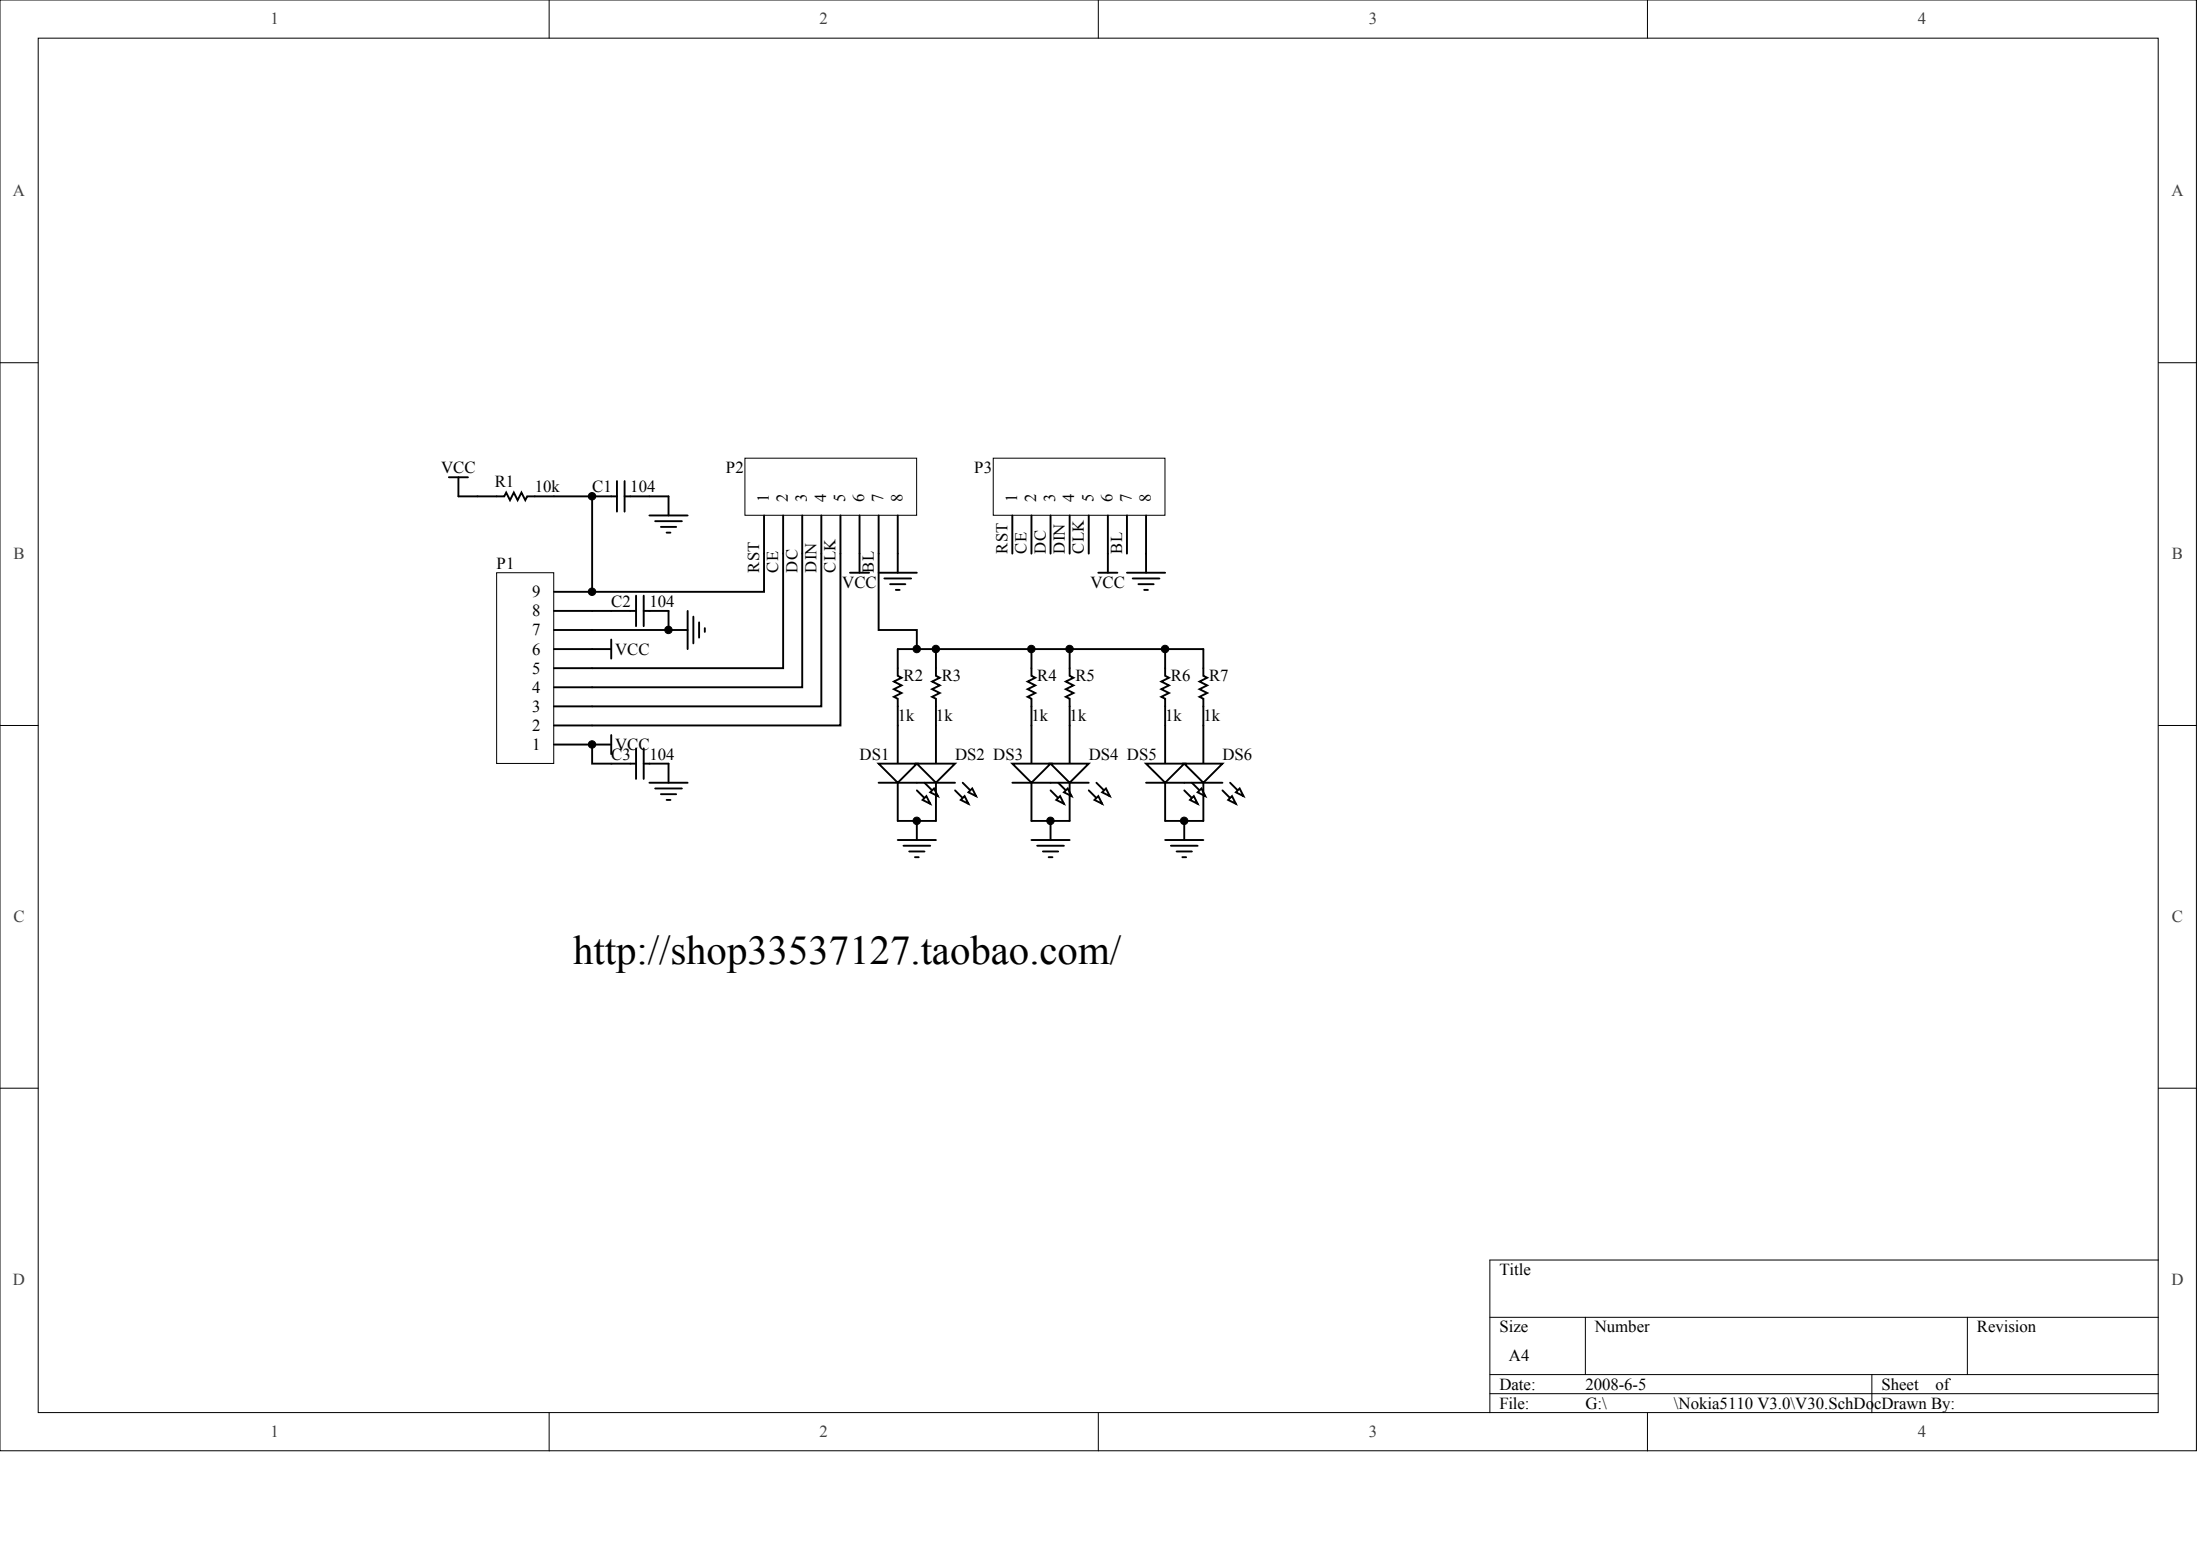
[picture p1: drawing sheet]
<svg xmlns="http://www.w3.org/2000/svg" width="840mm" height="594mm" viewBox="0 0 840 594" stroke-linecap="round" stroke-linejoin="round" font-family="sans-serif">
<g fill="#fff" stroke="#000" stroke-width=".38">
<path d="M0 0h838.2v553.5h-838.2z"/>
<path d="M14.6 14.6h809.1v524.4h-809.1z"/>
</g>
<g fill="none" stroke="#000" stroke-width=".38">
<path d="M209.6 0v14.6M419.2 0v14.6M628.7 0v14.6M0 138.4h14.6M823.7 138.4h14.6M0 276.8h14.6M823.7 276.8h14.6M0 415.2h14.6M823.7 415.2h14.6M823.7 480.8h-255.1v58.2M568.6 502.6h255.1M605 502.6v21.9"/>
<path d="M750.8 502.6v21.9M209.6 539v14.6M419.2 539v14.6M568.6 524.5h255.1M568.6 531.8h255.1M628.7 539v14.6M714.4 524.5v14.5"/>
</g>
<path d="M189.5 218.5h21.8v72.8h-21.8z" fill="#fff" stroke="#000" stroke-width=".38"/>
<g fill="none" stroke="#000" stroke-width=".73">
<path d="M182.2 189.4h10.2l.8-1.5 1.4 2.9 1.5-2.9 1.4 2.9 1.5-2.9 1.5 2.9 .7-1.4h10.2M211.4 233.1h14.6M211.4 225.8h14.6M211.4 255h14.6M211.4 247.7h14.6M211.4 240.4h14.6M342.6 247.7v10.2l1.5 .7-2.9 1.5 2.9 1.4-2.9 1.5 2.9 1.4-2.9 1.5 1.4 .7v24.8M357.2 247.7v10.2l1.5 .7-3 1.5 3 1.4-3 1.5 3 1.4-3 1.5 1.5 .7v10.2M211.4 276.8h14.6M211.4 269.5h14.6M211.4 262.2h14.6M211.4 284.1h14.6"/>
<path d="M342.6 298.7v14.5"/>
</g>
<path d="M335.3 291.4h14.6l-7.3 7.3z" fill="#fff" stroke="#000" stroke-width=".73"/>
<path d="M352.8 298.7l5.1 5.1M349.9 301.6l5.1 5.1" fill="none" stroke="#000" stroke-width=".73"/>
<g fill="#fff" stroke="#000" stroke-width=".73">
<path d="M352.1 305.2l1.4-1.4 1.5 2.9z"/>
<path d="M355 302.3l1.5-1.5 1.4 3z"/>
</g>
<path d="M357.2 276.8v14.6M335.3 298.7h14.6M357.2 298.7v14.5" fill="none" stroke="#000" stroke-width=".73"/>
<path d="M349.9 291.4h14.6l-7.3 7.3z" fill="#fff" stroke="#000" stroke-width=".73"/>
<path d="M367.4 298.7l5.1 5.1M364.5 301.6l5.1 5.1" fill="none" stroke="#000" stroke-width=".73"/>
<g fill="#fff" stroke="#000" stroke-width=".73">
<path d="M366.7 305.2l1.4-1.4 1.5 2.9z"/>
<path d="M369.6 302.3l1.4-1.5 1.5 3z"/>
</g>
<g fill="none" stroke="#000" stroke-width=".73">
<path d="M226 189.4h9.5M235.5 183.6v11.6M238.4 189.4h9.4M238.4 183.6v11.6M247.8 196.7h14.6M250 198.9h10.2M255.1 189.4v7.3M252.2 201h5.9M254.4 203.2h1.5M324.4 218.5h7.3M328 211.2v7.3M335.3 218.5h14.6"/>
<path d="M342.6 211.2v7.3M226 233.1h16.7M242.7 227.3v11.6M245.7 233.1h9.4v7.3h-29.1M245.7 227.3v11.6M262.4 233.1v14.6M264.6 235.3v10.2M266.8 237.5v5.8M269 239.7v1.4M337.5 220.7h10.2M339.7 222.9h5.8M341.9 225.1h1.4"/>
<path d="M255.1 240.4h7.3M233.3 291.4h9.4M242.7 285.5v11.7M245.7 291.4h9.4M245.7 285.5v11.7M349.9 298.7h14.6M349.9 313.2v7.3M342.6 320.5h14.6M344.8 322.7h10.2M347 324.9h5.8M349.2 327.1h1.4"/>
</g>
<path d="M284.3 174.8h65.5v21.8h-65.5z" fill="#fff" stroke="#000" stroke-width=".38"/>
<g fill="none" stroke="#000" stroke-width=".73">
<path d="M171.3 182.1h7.3M175 182.1v7.3h7.2M211.4 189.4h14.6v36.4h65.6v-29.1M247.8 189.4h7.3M298.9 196.7v58.3h-72.9M306.2 196.7v65.5h-80.2M313.5 196.7v72.8h-87.5M320.7 196.7v80.1h-94.7M328 196.7v14.5M335.3 196.7v43.7h14.6v7.3M342.6 196.7v14.5M226 247.7h7.3"/>
<path d="M233.3 244v7.3M233.3 284.1h-7.3v7.3h7.3M233.3 280.4v7.3M247.8 298.7h14.6M255.1 291.4v7.3M250 300.8h10.2M252.2 303h5.9M254.4 305.2h1.5M342.6 313.2h14.6"/>
</g>
<path d="M379.1 174.8h65.5v21.8h-65.5z" fill="#fff" stroke="#000" stroke-width=".38"/>
<g fill="none" stroke="#000" stroke-width=".73">
<path d="M386.4 196.7v14.5M393.6 196.7v14.5M400.9 196.7v14.5M408.2 196.7v14.5M415.5 196.7v14.5M422.8 196.7v21.8M430.1 196.7v14.5M437.4 196.7v21.8M419.2 218.5h7.2M430.1 218.5h14.6M432.3 220.7h10.2M434.5 222.9h5.8"/>
<path d="M436.7 225.1h1.4M393.6 247.7v10.2l1.5 .7-2.9 1.5 2.9 1.4-2.9 1.5 2.9 1.4-2.9 1.5 1.4 .7v24.8M408.2 247.7v10.2l1.5 .7-2.9 1.5 2.9 1.4-2.9 1.5 2.9 1.4-2.9 1.5 1.4 .7v10.2M393.6 298.7v14.5"/>
</g>
<path d="M386.4 291.4h14.5l-7.3 7.3z" fill="#fff" stroke="#000" stroke-width=".73"/>
<path d="M403.8 298.7l5.2 5.1M400.9 301.6l5.1 5.1" fill="none" stroke="#000" stroke-width=".73"/>
<g fill="#fff" stroke="#000" stroke-width=".73">
<path d="M403.1 305.2l1.5-1.4 1.4 2.9z"/>
<path d="M406 302.3l1.5-1.5 1.5 3z"/>
</g>
<path d="M408.2 276.8v14.6M386.4 298.7h14.5M408.2 298.7v14.5" fill="none" stroke="#000" stroke-width=".73"/>
<path d="M400.9 291.4h14.6l-7.3 7.3z" fill="#fff" stroke="#000" stroke-width=".73"/>
<path d="M418.4 298.7l5.1 5.1M415.5 301.6l5.1 5.1" fill="none" stroke="#000" stroke-width=".73"/>
<g fill="#fff" stroke="#000" stroke-width=".73">
<path d="M417.7 305.2l1.5-1.4 1.4 2.9z"/>
<path d="M420.6 302.3l1.5-1.5 1.4 3z"/>
</g>
<path d="M444.7 247.7v10.2l1.4 .7-2.9 1.5 2.9 1.4-2.9 1.5 2.9 1.4-2.9 1.5 1.5 .7v24.8M459.2 247.7v10.2l1.5 .7-2.9 1.5 2.9 1.4-2.9 1.5 2.9 1.4-2.9 1.5 1.4 .7v10.2M400.9 298.7h14.6M444.7 298.7v14.5M393.6 313.2h14.6M400.9 313.2v7.3M393.6 320.5h14.6M395.8 322.7h10.2M398 324.9h5.8M400.2 327.1h1.5" fill="none" stroke="#000" stroke-width=".73"/>
<path d="M437.4 291.4h14.6l-7.3 7.3z" fill="#fff" stroke="#000" stroke-width=".73"/>
<path d="M454.9 298.7l5.1 5.1M452 301.6l5.1 5.1" fill="none" stroke="#000" stroke-width=".73"/>
<g fill="#fff" stroke="#000" stroke-width=".73">
<path d="M454.1 305.2l1.5-1.4 1.5 2.9z"/>
<path d="M457.1 302.3l1.4-1.5 1.5 3z"/>
</g>
<path d="M459.2 276.8v14.6M437.4 298.7h14.6M459.2 298.7v14.5" fill="none" stroke="#000" stroke-width=".73"/>
<path d="M452 291.4h14.5l-7.3 7.3z" fill="#fff" stroke="#000" stroke-width=".73"/>
<path d="M469.5 298.7l5.1 5.1M466.5 301.6l5.1 5.1" fill="none" stroke="#000" stroke-width=".73"/>
<g fill="#fff" stroke="#000" stroke-width=".73">
<path d="M468.7 305.2l1.5-1.4 1.4 2.9z"/>
<path d="M471.6 302.3l1.5-1.5 1.5 3z"/>
</g>
<path d="M342.6 247.7h116.6M452 298.7h14.5M444.7 313.2h14.5M452 313.2v7.3M444.7 320.5h14.5M446.9 322.7h10.2M449 324.9h5.9M451.2 327.1h1.5" fill="none" stroke="#000" stroke-width=".73"/>
<g fill="#000" stroke="#000" stroke-width=".38">
<circle cx="225.9" cy="189.4" r="1.42"/>
<circle cx="225.9" cy="225.8" r="1.42"/>
<circle cx="255.1" cy="240.3" r="1.42"/>
<circle cx="349.9" cy="247.6" r="1.42"/>
<circle cx="357.2" cy="247.6" r="1.42"/>
<circle cx="393.6" cy="247.6" r="1.42"/>
<circle cx="408.2" cy="247.6" r="1.42"/>
<circle cx="444.6" cy="247.6" r="1.42"/>
<circle cx="225.9" cy="284.1" r="1.42"/>
<circle cx="349.9" cy="313.2" r="1.42"/>
<circle cx="400.9" cy="313.2" r="1.42"/>
<circle cx="451.9" cy="313.2" r="1.42"/>
</g>
<text font-size="15.6" x="218.7" y="368">http://shop33537127.taobao.com/</text>
<g font-size="6.4" fill="#404040">
<text x="103.2" y="9.3">1</text>
<text x="312.8" y="9.3">2</text>
<text x="522.4" y="9.3">3</text>
<text x="732" y="9.3">4</text>
<text x="5" y="74.9">A</text>
<text x="828.7" y="74.9">A</text>
<text x="5.2" y="213.3">B</text>
<text x="828.9" y="213.3">B</text>
<text x="5.2" y="351.7">C</text>
<text x="828.9" y="351.7">C</text>
<text x="5" y="490.1">D</text>
<text x="828.7" y="490.1">D</text>
<text x="103.2" y="548.4">1</text>
<text x="312.8" y="548.4">2</text>
<text x="522.4" y="548.4">3</text>
<text x="732" y="548.4">4</text>
</g>
<g font-size="6.4">
<text x="168.3" y="180.5">VCC</text>
<text x="188.8" y="185.6">R1</text>
<text x="277" y="180.5">P2</text>
<text x="371.8" y="180.5">P3</text>
<text x="204.1" y="187.8">10k</text>
<text x="226" y="187.8">C1</text>
<text x="240.6" y="187.8">104</text>
<text x="189.5" y="217">P1</text>
<text x="203.1" y="227.9">9</text>
<text x="321.4" y="224.2">VCC</text>
<text x="416.2" y="224.2">VCC</text>
<text x="233.3" y="231.5">C2</text>
<text x="247.8" y="231.5">104</text>
<text x="203.1" y="235.2">8</text>
<text x="203.1" y="242.5">7</text>
<text x="203.1" y="249.7">6</text>
<text x="234.7" y="249.7">VCC</text>
<text x="203.1" y="257">5</text>
<text x="344.8" y="259.9">R2</text>
<text x="359.4" y="259.9">R3</text>
<text x="395.8" y="259.9">R4</text>
<text x="410.4" y="259.9">R5</text>
<text x="446.9" y="259.9">R6</text>
<text x="461.4" y="259.9">R7</text>
<text x="203.1" y="264.3">4</text>
<text x="203.1" y="271.6">3</text>
<text x="342.6" y="275.2">1k</text>
<text x="357.2" y="275.2">1k</text>
<text x="393.6" y="275.2">1k</text>
<text x="408.2" y="275.2">1k</text>
<text x="444.7" y="275.2">1k</text>
<text x="459.2" y="275.2">1k</text>
<text x="203.1" y="278.9">2</text>
<text x="203.1" y="286.2">1</text>
<text x="234.7" y="286.2">VCC</text>
<text x="233.3" y="289.8">C3</text>
<text x="247.8" y="289.8">104</text>
<text x="328" y="289.8">DS1</text>
<text x="364.5" y="289.8">DS2 DS3</text>
<text x="415.5" y="289.8">DS4 DS5</text>
<text x="466.5" y="289.8">DS6</text>
<text x="572.2" y="486.5">Title</text>
<text x="572.2" y="508.3">Size</text>
<text x="608.7" y="508.3">Number</text>
<text x="754.5" y="508.3">Revision</text>
<text x="575.9" y="519.3">A4</text>
<text x="572.2" y="530.2">Date:</text>
<text x="605" y="530.2">2008-6-5</text>
<text x="718" y="530.2">Sheet</text>
<text x="738.6" y="530.2">of</text>
<text x="572.2" y="537.5">File:</text>
<text x="605" y="537.5">G:\</text>
<text x="638.8" y="537.5">\Nokia5110 V3.0\V30.SchDocDrawn By:</text>
</g>
<g font-size="6.3">
<text x="293.4" y="191.6" transform="rotate(-90 293.4 191.6)">1</text>
<text x="300.7" y="191.6" transform="rotate(-90 300.7 191.6)">2</text>
<text x="307.9" y="191.6" transform="rotate(-90 307.9 191.6)">3</text>
<text x="315.2" y="191.6" transform="rotate(-90 315.2 191.6)">4</text>
<text x="322.5" y="191.6" transform="rotate(-90 322.5 191.6)">5</text>
<text x="329.8" y="191.6" transform="rotate(-90 329.8 191.6)">6</text>
<text x="337.1" y="191.6" transform="rotate(-90 337.1 191.6)">7</text>
<text x="344.4" y="191.6" transform="rotate(-90 344.4 191.6)">8</text>
<text x="388.1" y="191.6" transform="rotate(-90 388.1 191.6)">1</text>
<text x="395.4" y="191.6" transform="rotate(-90 395.4 191.6)">2</text>
<text x="402.7" y="191.6" transform="rotate(-90 402.7 191.6)">3</text>
<text x="410" y="191.6" transform="rotate(-90 410 191.6)">4</text>
<text x="417.3" y="191.6" transform="rotate(-90 417.3 191.6)">5</text>
<text x="424.6" y="191.6" transform="rotate(-90 424.6 191.6)">6</text>
<text x="431.9" y="191.6" transform="rotate(-90 431.9 191.6)">7</text>
<text x="439.2" y="191.6" transform="rotate(-90 439.2 191.6)">8</text>
<text x="384.5" y="211.2" transform="rotate(-90 384.5 211.2)">RST</text>
<text x="391.8" y="211.2" transform="rotate(-90 391.8 211.2)">CE</text>
<text x="399.1" y="211.2" transform="rotate(-90 399.1 211.2)">DC</text>
<text x="406.4" y="211.2" transform="rotate(-90 406.4 211.2)">DIN</text>
<text x="413.6" y="211.2" transform="rotate(-90 413.6 211.2)">CLK</text>
<text x="428.2" y="211.2" transform="rotate(-90 428.2 211.2)">BL</text>
<text x="289.7" y="218.5" transform="rotate(-90 289.7 218.5)">RST</text>
<text x="297" y="218.5" transform="rotate(-90 297 218.5)">CE</text>
<text x="304.3" y="218.5" transform="rotate(-90 304.3 218.5)">DC</text>
<text x="311.6" y="218.5" transform="rotate(-90 311.6 218.5)">DIN</text>
<text x="318.9" y="218.5" transform="rotate(-90 318.9 218.5)">CLK</text>
<text x="333.5" y="218.5" transform="rotate(-90 333.5 218.5)">BL</text>
</g>
</svg>
